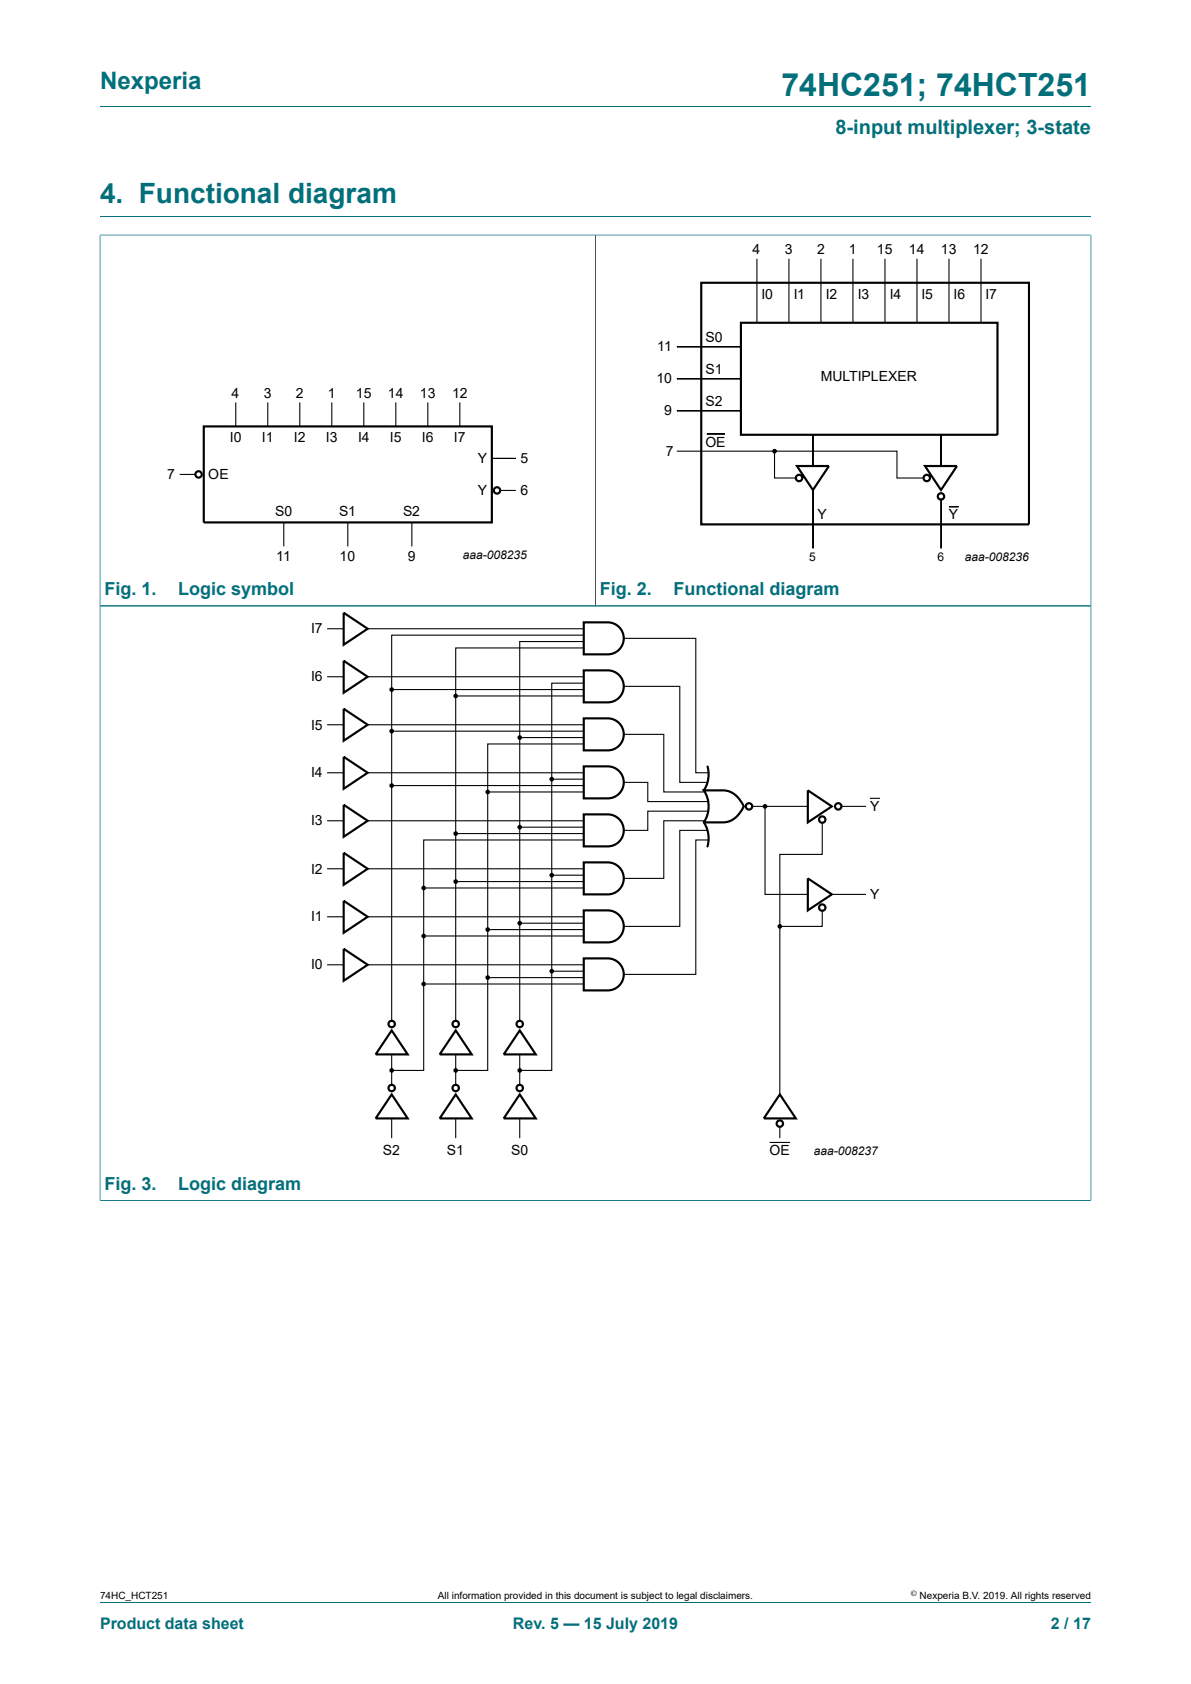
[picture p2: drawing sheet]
<svg xmlns="http://www.w3.org/2000/svg" width="210mm" height="297mm" viewBox="0 0 210 297" stroke-linecap="round" stroke-linejoin="round" font-family="sans-serif">
<path d="M17.6 18.8h174.8M17.6 38.2h174.8M17.6 41.5h174.8M17.6 41.4v170.4M105 41.5v65.4M192.4 41.4v170.4M17.6 106.9h174.8M17.6 211.7h174.8M17.6 282.6h174.8" fill="none" stroke="#036f7b" stroke-width=".18"/>
<g fill="none" stroke="#000" stroke-width=".19">
<path d="M133.5 45.6v11.3M139.1 45.6v11.3M144.8 45.6v11.3M150.4 45.6v11.3M156 45.6v11.3M161.7 45.6v11.3M167.3 45.6v11.3M173 45.6v11.3M41.6 71v4.2M47.2 71v4.2M52.9 71v4.2M58.5 71v4.2"/>
<path d="M64.1 71v4.2M69.8 71v4.2M75.4 71v4.2M81.1 71v4.2M119.4 61.2h11.2zM119.4 66.8h11.2zM119.4 72.4h11.2zM119.4 79.6h38.8v4.7h4.6M124.6 76.5h3.2zM136.6 79.6v4.7h3.7M143.3 76.7v5.6zM165.9 76.8v5.4z"/>
<path d="M31.7 83.7h2.7M50 92.1v4.3M61.3 92.1v4.3M72.6 92.1v4.3M86.7 80.8h4.3zM88.2 86.5h2.8M143.4 86.2v10.5zM165.9 88v8.7zM167.3 89.4h1.7zM57.8 119.4h2.8M57.8 110.9h2.8M64.8 119.4h38.1"/>
<path d="M64.8 110.9h38.1M102.9 112h-33.8v68M102.9 113.1h-11.3v66.9M102.9 114.3h-22.5v65.7M110 112.6h12.7v23.7h2.2M57.8 136.3h2.8M57.8 127.8h2.8M64.8 136.3h38.1M64.8 127.8h38.1M69.1 121.6h33.8M69.1 129h33.8M69.1 138.5h33.8"/>
<path d="M80.4 122.7h22.5M86 139.7h16.9M91.6 130.1h11.3M97.3 137.4h5.6M102.9 131.2h-16.9v57.6h-5.6M102.9 120.5h-5.6v68.3h-5.7M110 138h4.2v3.4h10.7M110 129.5h7v10.2h7.1M110 121.1h9.9v16.9h4.8M57.8 153.2h2.8M57.8 144.8h2.8M64.8 153.2h38.1"/>
<path d="M64.8 144.8h38.1M74.7 156.6h28.2M80.4 147h22.5M80.4 155.5h22.5M91.6 145.9h11.3M97.3 154.4h5.6M102.9 148.1h-28.2v40.7h-5.6M124.1 144.8h-7.1v10.1h-7M124.7 146.5h-4.8v16.9h-9.9M124.9 143.1h-10.7v3.4h-4.2M124.9 148.1h-2.2v23.8h-12.7M132.6 142.2h9.8"/>
<path d="M134.9 142.2v15.5h7.5M145 145.1v5.6h-7.5v42.3M146.7 157.7h5.9M148.4 142.2h4.2M153.5 140.8h1.6M57.8 170.2h2.8M57.8 161.7h2.8M64.8 170.2h38.1M64.8 161.7h38.1M74.7 165.1h28.2M74.7 173.5h28.2M86 163.9h16.9"/>
<path d="M86 172.4h16.9M91.6 162.8h11.3M97.3 171.3h5.6M145 160.6v2.8h-7.5M69.1 186v5.3M69.1 197.3v3.3M80.4 186v5.3M80.4 197.3v3.3M91.6 186v5.3M91.6 197.3v3.3M137.5 198.7v1.9M135.8 201.5h3.4"/>
</g>
<g fill="none" stroke="#000" stroke-width=".38">
<path d="M123.6 49.9h57.8v42.6h-57.8zM130.6 56.9h45.3v19.8h-45.3zM35.9 75.2h50.8v16.9h-50.8zM140.5 82.2h5.7l-2.9 4.2zM163.1 82.2h5.6l-2.8 4.2zM60.6 116.5l4.2 2.9-4.2 2.8zM60.6 108.1l4.2 2.8-4.2 2.8zM102.9 109.8h4.3a2.82 2.82 0 0 1 2.8 2.8 2.82 2.82 0 0 1-2.8 2.8h-4.3zM102.9 118.2h4.3a2.82 2.82 0 0 1 2.8 2.9 2.82 2.82 0 0 1-2.8 2.8h-4.3zM60.6 133.5l4.2 2.8-4.2 2.8zM60.6 125l4.2 2.8-4.2 2.8zM102.9 126.7h4.3a2.82 2.82 0 0 1 2.8 2.8 2.82 2.82 0 0 1-2.8 2.8h-4.3z"/>
<path d="M102.9 135.2h4.3a2.82 2.82 0 0 1 2.8 2.8 2.82 2.82 0 0 1-2.8 2.8h-4.3zM124.1 139.4h3.4a4.1 4.1 0 0 1 3.7 2.8 4.4 4.4 0 0 1-3.7 2.8h-3.4a5.1 5.1 0 0 0 0-5.6zM124.8 135.2a5.2 5.2 0 0 1-.7 4.2M142.4 139.4l4.3 2.8-4.3 2.8zM60.6 158.9l4.2 2.8-4.2 2.8zM60.6 150.4l4.2 2.8-4.2 2.8zM60.6 141.9l4.2 2.9-4.2 2.8zM102.9 143.6h4.3a2.82 2.82 0 0 1 2.8 2.9 2.82 2.82 0 0 1-2.8 2.8h-4.3zM102.9 152.1h4.3a2.82 2.82 0 0 1 2.8 2.8 2.82 2.82 0 0 1-2.8 2.8h-4.3zM124.1 145a5.2 5.2 0 0 1 .7 4.3M142.4 154.9l4.3 2.8-4.3 2.9zM60.6 167.3l4.2 2.9-4.2 2.8z"/>
<path d="M102.9 160.6h4.3a2.82 2.82 0 0 1 2.8 2.8 2.82 2.82 0 0 1-2.8 2.8h-4.3zM102.9 169h4.3a2.82 2.82 0 0 1 2.8 2.9 2.82 2.82 0 0 1-2.8 2.8h-4.3zM69.1 181.7l2.8 4.3h-5.7zM69.1 193l2.8 4.3h-5.7zM80.4 181.7l2.8 4.3h-5.7zM80.4 193l2.8 4.3h-5.7zM91.6 181.7l2.9 4.3h-5.7zM91.6 193l2.9 4.3h-5.7zM137.5 193l2.8 4.3h-5.6z"/>
<circle cx="35" cy="83.7" r=".56"/>
<circle cx="87.6" cy="86.5" r=".56"/>
<circle cx="140.9" cy="84.3" r=".56"/>
<circle cx="163.4" cy="84.3" r=".56"/>
<circle cx="165.9" cy="87.6" r=".56"/>
<circle cx="132.1" cy="142.2" r=".56"/>
<circle cx="145" cy="144.5" r=".56"/>
<circle cx="147.8" cy="142.2" r=".56"/>
<circle cx="145" cy="160.1" r=".56"/>
<circle cx="69.1" cy="191.9" r=".56"/>
<circle cx="69.1" cy="180.6" r=".56"/>
<circle cx="80.4" cy="180.6" r=".56"/>
<circle cx="80.4" cy="191.9" r=".56"/>
<circle cx="91.6" cy="180.6" r=".56"/>
<circle cx="91.6" cy="191.9" r=".56"/>
<circle cx="137.5" cy="198.2" r=".56"/>
</g>
<g fill="#000">
<circle cx="136.6" cy="79.6" r=".28"/>
<circle cx="69.1" cy="121.6" r=".28"/>
<circle cx="69.1" cy="129" r=".28"/>
<circle cx="69.1" cy="138.5" r=".28"/>
<circle cx="80.4" cy="122.7" r=".28"/>
<circle cx="86" cy="139.7" r=".28"/>
<circle cx="91.6" cy="130.1" r=".28"/>
<circle cx="97.3" cy="137.4" r=".28"/>
<circle cx="74.7" cy="156.6" r=".28"/>
<circle cx="80.4" cy="147" r=".28"/>
<circle cx="80.4" cy="155.5" r=".28"/>
<circle cx="91.6" cy="145.9" r=".28"/>
<circle cx="97.3" cy="154.4" r=".28"/>
<circle cx="134.9" cy="142.2" r=".28"/>
<circle cx="74.7" cy="165.1" r=".28"/>
<circle cx="74.7" cy="173.5" r=".28"/>
<circle cx="86" cy="163.9" r=".28"/>
<circle cx="86" cy="172.4" r=".28"/>
<circle cx="91.6" cy="162.8" r=".28"/>
<circle cx="97.3" cy="171.3" r=".28"/>
<circle cx="137.5" cy="163.4" r=".28"/>
<circle cx="69.1" cy="188.8" r=".28"/>
<circle cx="80.4" cy="188.8" r=".28"/>
<circle cx="91.6" cy="188.8" r=".28"/>
</g>
<g fill="none" stroke="#000" stroke-width=".25">
<circle cx="136.6" cy="79.6" r=".28"/>
<circle cx="69.1" cy="121.6" r=".28"/>
<circle cx="69.1" cy="129" r=".28"/>
<circle cx="69.1" cy="138.5" r=".28"/>
<circle cx="80.4" cy="122.7" r=".28"/>
<circle cx="86" cy="139.7" r=".28"/>
<circle cx="91.6" cy="130.1" r=".28"/>
<circle cx="97.3" cy="137.4" r=".28"/>
<circle cx="74.7" cy="156.6" r=".28"/>
<circle cx="80.4" cy="147" r=".28"/>
<circle cx="80.4" cy="155.5" r=".28"/>
<circle cx="91.6" cy="145.9" r=".28"/>
<circle cx="97.3" cy="154.4" r=".28"/>
<circle cx="134.9" cy="142.2" r=".28"/>
<circle cx="74.7" cy="165.1" r=".28"/>
<circle cx="74.7" cy="173.5" r=".28"/>
<circle cx="86" cy="163.9" r=".28"/>
<circle cx="86" cy="172.4" r=".28"/>
<circle cx="91.6" cy="162.8" r=".28"/>
<circle cx="97.3" cy="171.3" r=".28"/>
<circle cx="137.5" cy="163.4" r=".28"/>
<circle cx="69.1" cy="188.8" r=".28"/>
<circle cx="80.4" cy="188.8" r=".28"/>
<circle cx="91.6" cy="188.8" r=".28"/>
</g>
<text font-size="5.6" fill="#036f7b" x="137.8" y="16.8">74HC251; 74HCT251</text>
<text font-size="4.9" fill="#036f7b" x="17.6" y="35.9">4. Functional diagram</text>
<text font-size="4.2" fill="#036f7b" x="17.6" y="15.6">Nexperia</text>
<text font-size="3.5" fill="#036f7b" x="147.3" y="23.7">8-input multiplexer; 3-state</text>
<g font-size="3.2" fill="#036f7b">
<text x="18.4" y="105">Fig. 1.</text>
<text x="31.4" y="105">Logic symbol</text>
<text x="105.8" y="105">Fig. 2.</text>
<text x="118.8" y="105">Functional diagram</text>
<text x="18.4" y="209.9">Fig. 3.</text>
<text x="31.4" y="209.9">Logic diagram</text>
</g>
<g font-size="2.8" fill="#036f7b">
<text x="17.6" y="287.2">Product data sheet</text>
<text x="90.4" y="287.2">Rev. 5 — 15 July 2019</text>
<text x="185.3" y="287.2">2 / 17</text>
</g>
<g font-size="2.5">
<text x="132.7" y="44.7">4</text>
<text x="138.4" y="44.7">3</text>
<text x="144.1" y="44.7">2</text>
<text x="149.7" y="44.7">1</text>
<text x="154.6" y="44.7">15</text>
<text x="160.3" y="44.7">14</text>
<text x="165.9" y="44.7">13</text>
<text x="171.6" y="44.7">12</text>
<text x="134.3" y="52.7">I0</text>
<text x="139.9" y="52.7">I1</text>
<text x="145.6" y="52.7">I2</text>
<text x="151.3" y="52.7">I3</text>
<text x="156.9" y="52.7">I4</text>
<text x="162.5" y="52.7">I5</text>
<text x="168.1" y="52.7">I6</text>
<text x="173.8" y="52.7">I7</text>
<text x="115.9" y="61.9">11</text>
<text x="124.4" y="60.3">S0</text>
<text x="124.4" y="65.9">S1</text>
<text x="40.8" y="70.1">4</text>
<text x="46.5" y="70.1">3</text>
<text x="52.1" y="70.1">2</text>
<text x="57.8" y="70.1">1</text>
<text x="62.7" y="70.1">15</text>
<text x="68.4" y="70.1">14</text>
<text x="74.1" y="70.1">13</text>
<text x="79.7" y="70.1">12</text>
<text x="115.8" y="67.6">10</text>
<text x="124.4" y="71.6">S2</text>
<text x="144.7" y="67.3">MULTIPLEXER</text>
<text x="40.5" y="78">I0</text>
<text x="46.2" y="78">I1</text>
<text x="51.8" y="78">I2</text>
<text x="57.5" y="78">I3</text>
<text x="63.1" y="78">I4</text>
<text x="68.7" y="78">I5</text>
<text x="74.4" y="78">I6</text>
<text x="80" y="78">I7</text>
<text x="117.1" y="73.2">9</text>
<text x="84.3" y="81.7">Y</text>
<text x="91.8" y="81.7">5</text>
<text x="117.4" y="80.5">7</text>
<text x="124.4" y="78.8">OE</text>
<text x="29.5" y="84.5">7</text>
<text x="36.7" y="84.5">OE</text>
<text x="84.3" y="87.3">Y</text>
<text x="91.8" y="87.3">6</text>
<text x="48.5" y="90.9">S0</text>
<text x="59.8" y="90.9">S1</text>
<text x="71.1" y="90.9">S2</text>
<text x="144.1" y="91.6">Y</text>
<text x="167.3" y="91.6">Y</text>
<text x="48.7" y="98.9">11</text>
<text x="59.9" y="98.9">10</text>
<text x="71.9" y="98.9">9</text>
<text x="54.9" y="111.7">I7</text>
<text x="54.9" y="120.2">I6</text>
<text x="54.9" y="128.7">I5</text>
<text x="54.9" y="137.1">I4</text>
<text x="153.4" y="143">Y</text>
<text x="54.9" y="145.6">I3</text>
<text x="54.9" y="154.1">I2</text>
<text x="153.4" y="158.6">Y</text>
<text x="54.9" y="162.5">I1</text>
<text x="54.9" y="171">I0</text>
<text x="67.5" y="203.7">S2</text>
<text x="78.8" y="203.7">S1</text>
<text x="90.1" y="203.7">S0</text>
<text x="135.7" y="203.7">OE</text>
</g>
<g font-size="2.1">
<text x="81.6" y="98.6">aaa-008235</text>
<text x="142.7" y="99">5</text>
<text x="165.3" y="99">6</text>
<text x="170.1" y="99">aaa-008236</text>
<text x="143.5" y="203.7">aaa-008237</text>
</g>
<g font-size="1.8">
<text x="17.6" y="282">74HC_HCT251</text>
<text x="77.2" y="282">All information provided in this document is subject to legal disclaimers.</text>
<text x="162.2" y="282">Nexperia B.V. 2019. All rights reserved</text>
</g>
<text font-size="1.4" x="160.6" y="281.6">©</text>
</svg>
